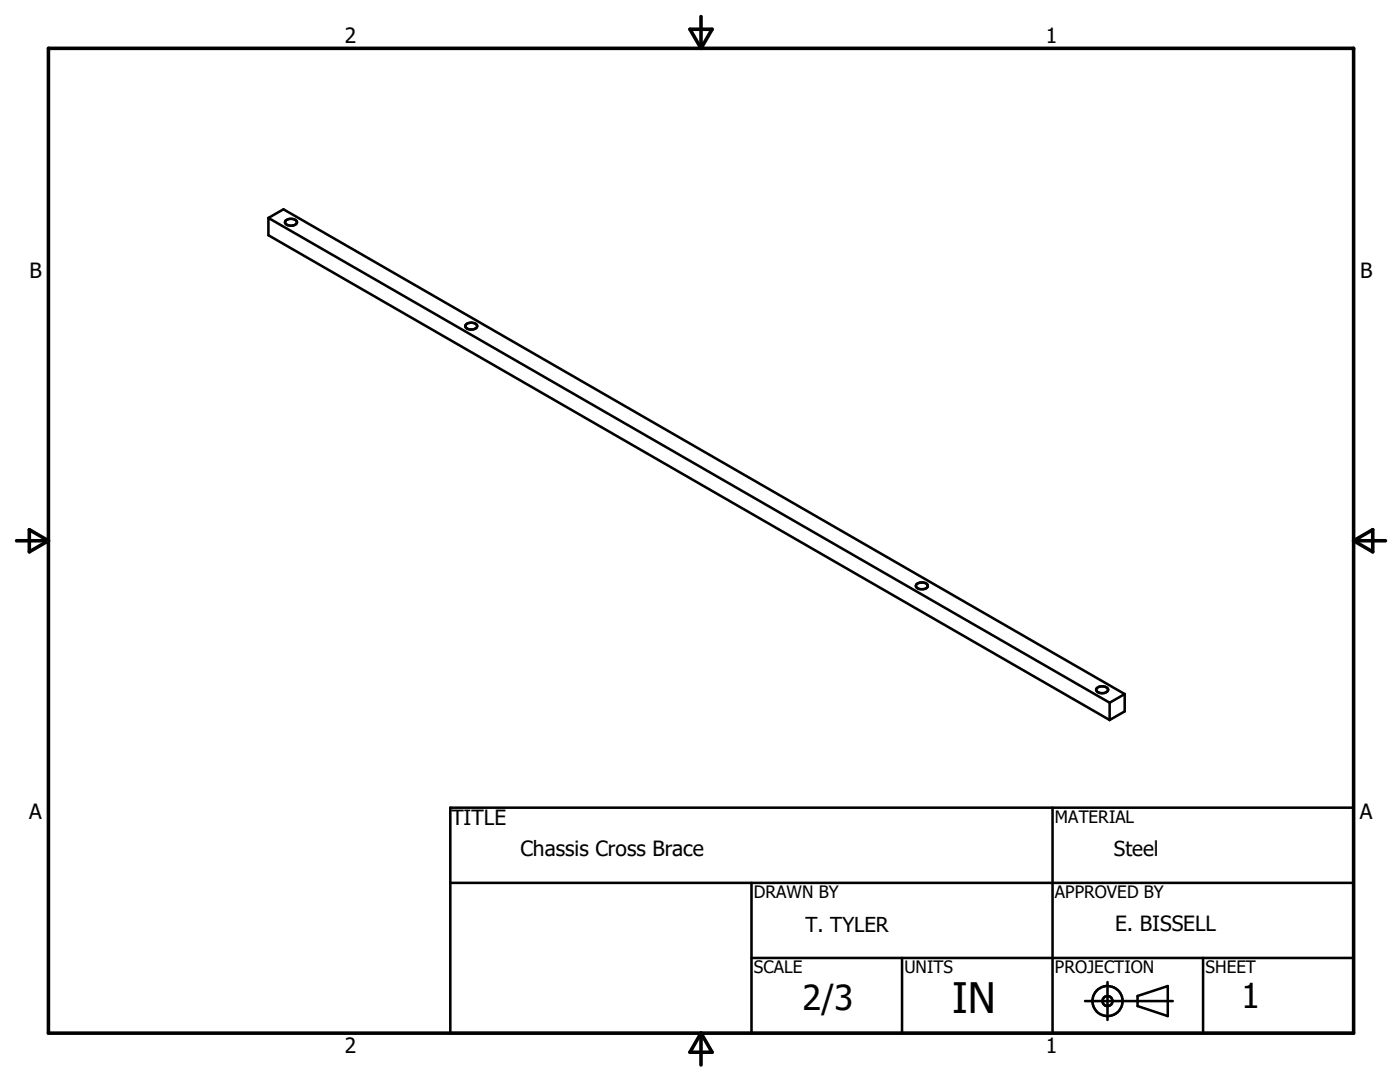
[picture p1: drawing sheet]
<svg xmlns="http://www.w3.org/2000/svg" width="279mm" height="216mm" viewBox="0 0 279 216" stroke-linecap="round" stroke-linejoin="round" font-family="sans-serif">
<g fill="none" stroke="#000" stroke-width=".51">
<path d="M53.6 43.5v3.4l167.9 96.8M53.6 43.5l167.9 96.7M53.6 43.5l3-1.7 167.9 96.7M57.1 44a1.59 1.59 0 0 1 2.2 .3 1.31 1.31 0 0 1-2.1 .5l-.3-.4zM93 64.7a1.53 1.53 0 0 1 2.2 .3 1.31 1.31 0 0 1-2 .6l-.3-.5zM183 116.5a1.56 1.56 0 0 1 2.2 .3 1.24 1.24 0 0 1-1.8 .7l-.6-.4v-.3zM218.9 137.3a1.55 1.55 0 0 1 2.2 .3 1.38 1.38 0 0 1-2.3 .3v-.3zM224.5 138.5v3.4l-3 1.8M224.5 138.5l-3 1.7M221.5 140.2v3.5M89.9 176.2h180.2M89.9 161.2h180.2v45h-180.2z"/>
<path d="M150 176.2v30M210.1 161.2v45M150 191.1h120.1M180 191.1v15.1M216.5 199.8h17.5M221 196v7.5M227 198.7l6.1-1.9v6l-6.1-2.1zM240.1 191.1v15.1"/>
<circle cx="221" cy="199.8" r="1"/>
<circle cx="221" cy="199.7" r="3"/>
</g>
<path d="M9.7 9.6h260.4v196.6h-260.4zM137.7 5.8h4.4l-2.2 3.8zM139.9 3.3v6.3M3.3 107.9h6.4M5.8 105.7l3.9 2.2-3.9 2.2zM270.1 107.9h6.4M270.1 107.9l3.9-2.2v4.4zM139.9 206.2v6.3M139.9 206.2l2.2 3.8h-4.4z" fill="none" stroke="#000" stroke-width=".71"/>
<text font-size="8.4" x="190" y="202.2">IN</text>
<g font-size="6.9">
<text x="160.1" y="201.6">2/3</text>
<text x="247.7" y="201.2">1</text>
</g>
<g font-size="4.2">
<text x="68.8" y="8.7">2</text>
<text x="208.7" y="8.7">1</text>
<text x="5.9" y="55.5">B</text>
<text x="271.4" y="55.5">B</text>
<text x="5.8" y="163.4">A</text>
<text x="90.1" y="164.7">TITLE</text>
<text x="271.4" y="163.4">A</text>
<text x="103.8" y="170.7">Chassis Cross Brace</text>
<text x="222.5" y="185.8">E. BISSELL</text>
<text x="68.8" y="210.2">2</text>
<text x="208.7" y="210.2">1</text>
</g>
<g font-size="4.1">
<text x="222.3" y="170.8">Steel</text>
<text x="160.7" y="186">T. TYLER</text>
</g>
<g font-size="3.4">
<text x="210.5" y="164.2">MATERIAL</text>
<text x="150.5" y="179.2">DRAWN BY</text>
<text x="210.5" y="179.2">APPROVED BY</text>
<text x="150.5" y="194.2">SCALE</text>
<text x="180.5" y="194.2">UNITS</text>
<text x="210.5" y="194.2">PROJECTION</text>
<text x="240.6" y="194.2">SHEET</text>
</g>
</svg>
